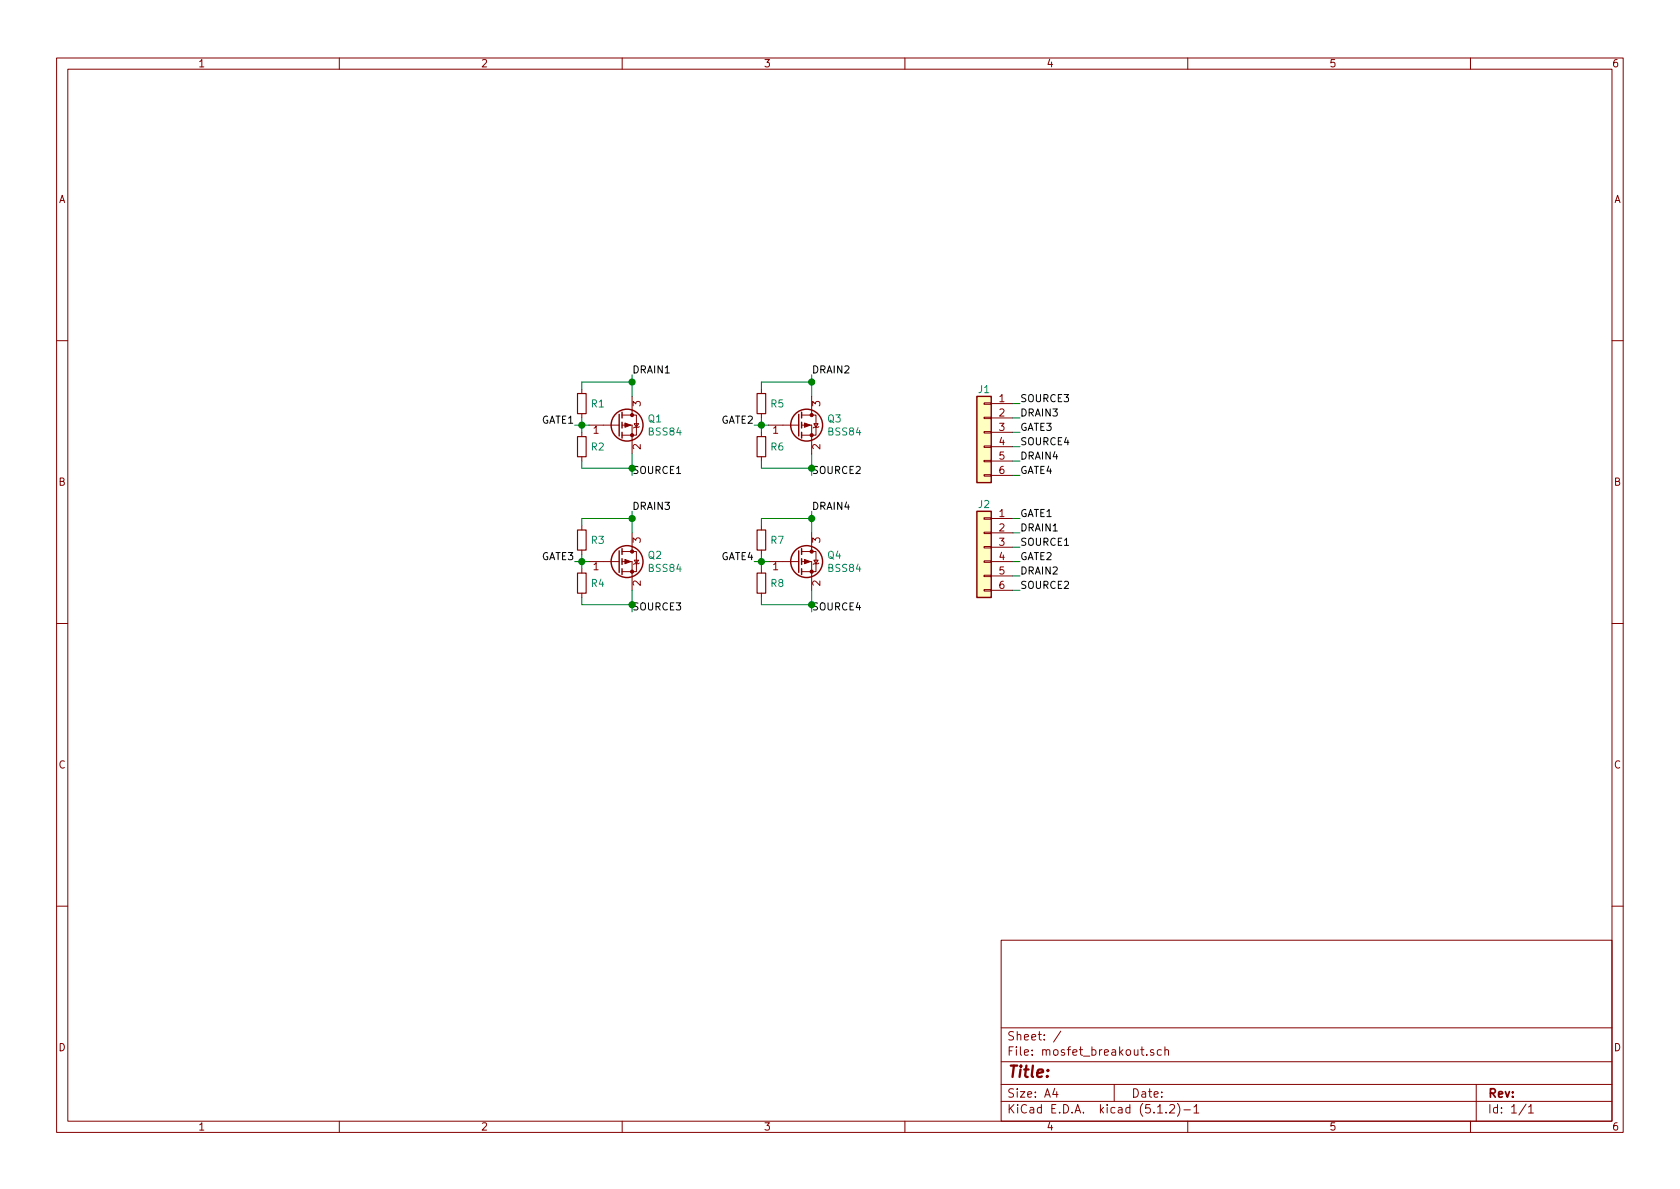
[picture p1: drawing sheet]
EESchema Schematic File Version 4
EELAYER 29 0
EELAYER END
$Descr A4 11693 8268
encoding utf-8
Sheet 1 1
Title ""
Date ""
Rev ""
Comp ""
Comment1 ""
Comment2 ""
Comment3 ""
Comment4 ""
$EndDescr
$Comp
L Transistor_FET:BSS84 Q1
U 1 1
P 4300 2950
F 0 "Q1" H 4506 2996 50  0000 L CNN
F 1 "BSS84" H 4506 2905 50  0000 L CNN
F 2 "Package_TO_SOT_SMD:SOT-23" H 4500 2875 50  0001 L CIN
F 3 "http://assets.nexperia.com/documents/data-sheet/BSS84.pdf" H 4300 2950 50  0001 L CNN
	1    4300 2950
	1    0    0    -1  
$EndComp
Wire Wire Line
	4100 2950 4050 2950
Wire Wire Line
	4400 2750 4400 2650
Wire Wire Line
	4400 3150 4400 3250
Text Label 4000 2950 2    50   ~ 0
GATE1
Text Label 4400 2600 0    50   ~ 0
DRAIN1
Text Label 4400 3300 0    50   ~ 0
SOURCE1
$Comp
L Transistor_FET:BSS84 Q3
U 1 1
P 5550 2950
F 0 "Q3" H 5756 2996 50  0000 L CNN
F 1 "BSS84" H 5756 2905 50  0000 L CNN
F 2 "Package_TO_SOT_SMD:SOT-23" H 5750 2875 50  0001 L CIN
F 3 "http://assets.nexperia.com/documents/data-sheet/BSS84.pdf" H 5550 2950 50  0001 L CNN
	1    5550 2950
	1    0    0    -1  
$EndComp
Wire Wire Line
	5350 2950 5300 2950
Wire Wire Line
	5650 2750 5650 2650
Wire Wire Line
	5650 3150 5650 3250
Text Label 5250 2950 2    50   ~ 0
GATE2
Text Label 5650 2600 0    50   ~ 0
DRAIN2
Text Label 5650 3300 0    50   ~ 0
SOURCE2
$Comp
L Transistor_FET:BSS84 Q2
U 1 1
P 4300 3900
F 0 "Q2" H 4506 3946 50  0000 L CNN
F 1 "BSS84" H 4506 3855 50  0000 L CNN
F 2 "Package_TO_SOT_SMD:SOT-23" H 4500 3825 50  0001 L CIN
F 3 "http://assets.nexperia.com/documents/data-sheet/BSS84.pdf" H 4300 3900 50  0001 L CNN
	1    4300 3900
	1    0    0    -1  
$EndComp
Wire Wire Line
	4100 3900 4050 3900
Wire Wire Line
	4400 3700 4400 3600
Wire Wire Line
	4400 4100 4400 4200
Text Label 4000 3900 2    50   ~ 0
GATE3
Text Label 4400 3550 0    50   ~ 0
DRAIN3
Text Label 4400 4250 0    50   ~ 0
SOURCE3
$Comp
L Transistor_FET:BSS84 Q4
U 1 1
P 5550 3900
F 0 "Q4" H 5756 3946 50  0000 L CNN
F 1 "BSS84" H 5756 3855 50  0000 L CNN
F 2 "Package_TO_SOT_SMD:SOT-23" H 5750 3825 50  0001 L CIN
F 3 "http://assets.nexperia.com/documents/data-sheet/BSS84.pdf" H 5550 3900 50  0001 L CNN
	1    5550 3900
	1    0    0    -1  
$EndComp
Wire Wire Line
	5350 3900 5300 3900
Wire Wire Line
	5650 3700 5650 3600
Wire Wire Line
	5650 4100 5650 4200
Text Label 5250 3900 2    50   ~ 0
GATE4
Text Label 5650 3550 0    50   ~ 0
DRAIN4
Text Label 5650 4250 0    50   ~ 0
SOURCE4
$Comp
L Device:R_Small R3
U 1 1
P 4050 3750
F 0 "R3" H 4109 3750 50  0000 L CNN
F 1 "R_Small" H 3991 3795 50  0001 R CNN
F 2 "Resistor_SMD:R_0603_1608Metric" H 4050 3750 50  0001 C CNN
F 3 "~" H 4050 3750 50  0001 C CNN
	1    4050 3750
	1    0    0    -1  
$EndComp
$Comp
L Device:R_Small R4
U 1 1
P 4050 4050
F 0 "R4" H 4109 4050 50  0000 L CNN
F 1 "R_Small" H 3991 4095 50  0001 R CNN
F 2 "Resistor_SMD:R_0603_1608Metric" H 4050 4050 50  0001 C CNN
F 3 "~" H 4050 4050 50  0001 C CNN
	1    4050 4050
	1    0    0    -1  
$EndComp
Wire Wire Line
	4050 3850 4050 3900
Connection ~ 4050 3900
Wire Wire Line
	4050 3900 4000 3900
Wire Wire Line
	4050 3900 4050 3950
Wire Wire Line
	4050 3650 4050 3600
Wire Wire Line
	4050 3600 4400 3600
Connection ~ 4400 3600
Wire Wire Line
	4400 3600 4400 3550
Wire Wire Line
	4050 4150 4050 4200
Wire Wire Line
	4050 4200 4400 4200
Connection ~ 4400 4200
Wire Wire Line
	4400 4200 4400 4250
$Comp
L Device:R_Small R2
U 1 1
P 4050 3100
F 0 "R2" H 4109 3100 50  0000 L CNN
F 1 "R_Small" H 3991 3145 50  0001 R CNN
F 2 "Resistor_SMD:R_0603_1608Metric" H 4050 3100 50  0001 C CNN
F 3 "~" H 4050 3100 50  0001 C CNN
	1    4050 3100
	1    0    0    -1  
$EndComp
$Comp
L Device:R_Small R1
U 1 1
P 4050 2800
F 0 "R1" H 4109 2800 50  0000 L CNN
F 1 "R_Small" H 3991 2845 50  0001 R CNN
F 2 "Resistor_SMD:R_0603_1608Metric" H 4050 2800 50  0001 C CNN
F 3 "~" H 4050 2800 50  0001 C CNN
	1    4050 2800
	1    0    0    -1  
$EndComp
$Comp
L Device:R_Small R5
U 1 1
P 5300 2800
F 0 "R5" H 5359 2800 50  0000 L CNN
F 1 "R_Small" H 5241 2845 50  0001 R CNN
F 2 "Resistor_SMD:R_0603_1608Metric" H 5300 2800 50  0001 C CNN
F 3 "~" H 5300 2800 50  0001 C CNN
	1    5300 2800
	1    0    0    -1  
$EndComp
$Comp
L Device:R_Small R6
U 1 1
P 5300 3100
F 0 "R6" H 5359 3100 50  0000 L CNN
F 1 "R_Small" H 5241 3145 50  0001 R CNN
F 2 "Resistor_SMD:R_0603_1608Metric" H 5300 3100 50  0001 C CNN
F 3 "~" H 5300 3100 50  0001 C CNN
	1    5300 3100
	1    0    0    -1  
$EndComp
$Comp
L Device:R_Small R7
U 1 1
P 5300 3750
F 0 "R7" H 5359 3750 50  0000 L CNN
F 1 "R_Small" H 5241 3795 50  0001 R CNN
F 2 "Resistor_SMD:R_0603_1608Metric" H 5300 3750 50  0001 C CNN
F 3 "~" H 5300 3750 50  0001 C CNN
	1    5300 3750
	1    0    0    -1  
$EndComp
$Comp
L Device:R_Small R8
U 1 1
P 5300 4050
F 0 "R8" H 5359 4050 50  0000 L CNN
F 1 "R_Small" H 5241 4095 50  0001 R CNN
F 2 "Resistor_SMD:R_0603_1608Metric" H 5300 4050 50  0001 C CNN
F 3 "~" H 5300 4050 50  0001 C CNN
	1    5300 4050
	1    0    0    -1  
$EndComp
Wire Wire Line
	5300 3850 5300 3900
Connection ~ 5300 3900
Wire Wire Line
	5300 3900 5250 3900
Wire Wire Line
	5300 3900 5300 3950
Wire Wire Line
	5300 3000 5300 2950
Connection ~ 5300 2950
Wire Wire Line
	5300 2950 5250 2950
Wire Wire Line
	5300 2950 5300 2900
Wire Wire Line
	4050 2900 4050 2950
Connection ~ 4050 2950
Wire Wire Line
	4050 2950 4000 2950
Wire Wire Line
	4050 2950 4050 3000
Wire Wire Line
	4050 2700 4050 2650
Wire Wire Line
	4050 2650 4400 2650
Connection ~ 4400 2650
Wire Wire Line
	4400 2650 4400 2600
Wire Wire Line
	4050 3200 4050 3250
Wire Wire Line
	4050 3250 4400 3250
Connection ~ 4400 3250
Wire Wire Line
	4400 3250 4400 3300
Wire Wire Line
	5300 3200 5300 3250
Wire Wire Line
	5300 3250 5650 3250
Connection ~ 5650 3250
Wire Wire Line
	5650 3250 5650 3300
Wire Wire Line
	5300 2700 5300 2650
Wire Wire Line
	5300 2650 5650 2650
Connection ~ 5650 2650
Wire Wire Line
	5650 2650 5650 2600
Wire Wire Line
	5300 3650 5300 3600
Wire Wire Line
	5300 3600 5650 3600
Connection ~ 5650 3600
Wire Wire Line
	5650 3600 5650 3550
Wire Wire Line
	5300 4150 5300 4200
Wire Wire Line
	5300 4200 5650 4200
Connection ~ 5650 4200
Wire Wire Line
	5650 4200 5650 4250
Text Label 7100 3600 0    50   ~ 0
GATE1
Text Label 7100 3000 0    50   ~ 0
GATE3
Text Label 7100 3900 0    50   ~ 0
GATE2
Text Label 7100 3300 0    50   ~ 0
GATE4
Text Label 7100 3700 0    50   ~ 0
DRAIN1
Text Label 7100 3800 0    50   ~ 0
SOURCE1
Text Label 7100 4000 0    50   ~ 0
DRAIN2
Text Label 7100 2900 0    50   ~ 0
DRAIN3
Text Label 7100 3200 0    50   ~ 0
DRAIN4
Text Label 7100 4100 0    50   ~ 0
SOURCE2
Text Label 7100 2800 0    50   ~ 0
SOURCE3
Text Label 7100 3100 0    50   ~ 0
SOURCE4
$Comp
L Connector_Generic:Conn_01x06 J1
U 1 1
P 6850 3000
F 0 "J1" H 6850 3300 50  0000 C CNN
F 1 "Conn_01x06" H 6768 3326 50  0001 C CNN
F 2 "Connector_PinHeader_2.54mm:PinHeader_1x06_P2.54mm_Vertical" H 6850 3000 50  0001 C CNN
F 3 "~" H 6850 3000 50  0001 C CNN
	1    6850 3000
	-1   0    0    -1  
$EndComp
$Comp
L Connector_Generic:Conn_01x06 J2
U 1 1
P 6850 3800
F 0 "J2" H 6850 4100 50  0000 C CNN
F 1 "Conn_01x06" H 6768 4126 50  0001 C CNN
F 2 "Connector_PinHeader_2.54mm:PinHeader_1x06_P2.54mm_Vertical" H 6850 3800 50  0001 C CNN
F 3 "~" H 6850 3800 50  0001 C CNN
	1    6850 3800
	-1   0    0    -1  
$EndComp
Wire Wire Line
	7050 2800 7100 2800
Wire Wire Line
	7050 2900 7100 2900
Wire Wire Line
	7050 3000 7100 3000
Wire Wire Line
	7050 3100 7100 3100
Wire Wire Line
	7050 3200 7100 3200
Wire Wire Line
	7050 3300 7100 3300
Wire Wire Line
	7050 3600 7100 3600
Wire Wire Line
	7050 3700 7100 3700
Wire Wire Line
	7050 3800 7100 3800
Wire Wire Line
	7050 3900 7100 3900
Wire Wire Line
	7050 4000 7100 4000
Wire Wire Line
	7050 4100 7100 4100
$EndSCHEMATC
